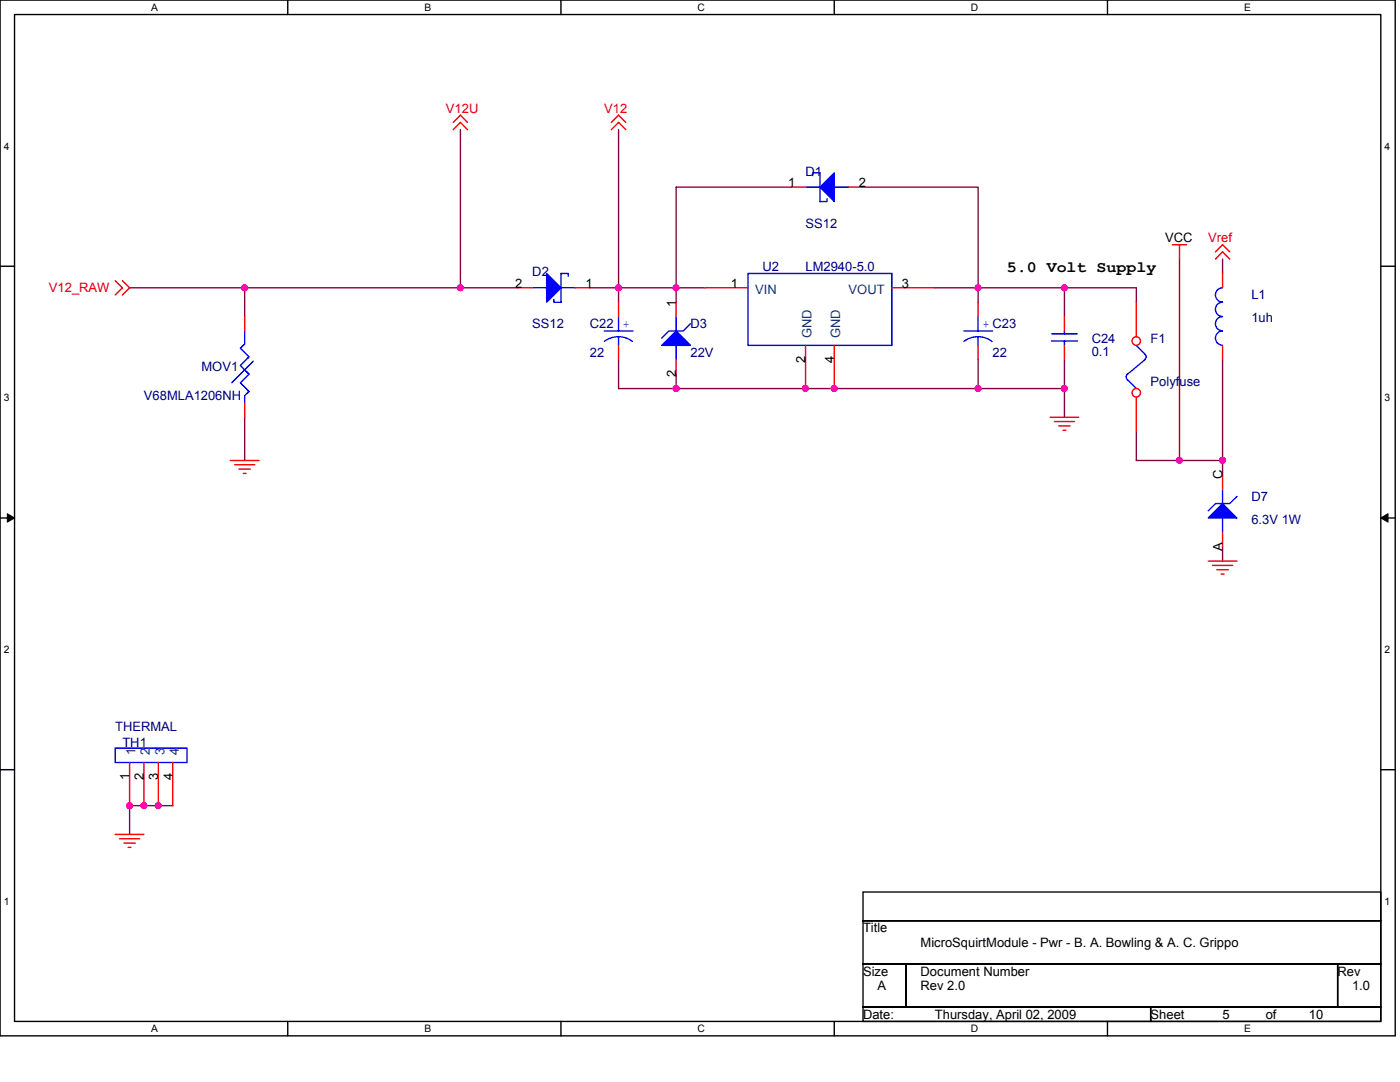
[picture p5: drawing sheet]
<svg xmlns="http://www.w3.org/2000/svg" width="279mm" height="216mm" viewBox="0 0 279 216" stroke-linecap="round" stroke-linejoin="round" font-family="sans-serif">
<path d="M0 0h278.4v206.7h-278.4zM2.9 2.9h272.7v200.9h-272.7z" fill="none" stroke="#000" stroke-width=".28"/>
<g fill="#fff">
<path d="M30.1 .3h1.4v2.3h-1.4z"/>
<path d="M30.1 204.1h1.4v2.3h-1.4z"/>
</g>
<path d="M57.4 0v2.9M57.4 203.8v2.9" fill="none" stroke="#000" stroke-width=".28"/>
<g fill="#fff">
<path d="M84.7 .3h1.4v2.3h-1.4z"/>
<path d="M84.7 204.1h1.4v2.3h-1.4z"/>
</g>
<path d="M112 0v2.9M112 203.8v2.9" fill="none" stroke="#000" stroke-width=".28"/>
<g fill="#fff">
<path d="M139.2 .3h1.5v2.3h-1.5z"/>
<path d="M139.2 204.1h1.5v2.3h-1.5z"/>
</g>
<path d="M166.5 0v2.9M166.5 203.8v2.9" fill="none" stroke="#000" stroke-width=".28"/>
<g fill="#fff">
<path d="M193.8 .3h1.4v2.3h-1.4z"/>
<path d="M193.8 204.1h1.4v2.3h-1.4z"/>
</g>
<path d="M221 0v2.9M221 203.8v2.9" fill="none" stroke="#000" stroke-width=".28"/>
<g fill="#fff">
<path d="M248.3 .3h1.4v2.3h-1.4z"/>
<path d="M248.3 204.1h1.4v2.3h-1.4z"/>
<path d="M.7 28h1.2v2.3h-1.2z"/>
<path d="M276.3 28h1.1v2.3h-1.1z"/>
<path d="M.7 78.2h1.2v2.3h-1.2z"/>
<path d="M276.3 78.2h1.1v2.3h-1.1z"/>
</g>
<path d="M0 53.1h2.9M275.6 53.1h2.8" fill="none" stroke="#000" stroke-width=".28"/>
<g fill="#fff">
<path d="M.7 128.5h1.2v2.2h-1.2z"/>
<path d="M276.3 128.5h1.1v2.2h-1.1z"/>
</g>
<path d="M0 103.4h2.9M275.6 103.4h2.8" fill="none" stroke="#000" stroke-width=".28"/>
<path d="M1.5 102.5l1.4 .9-1.4 .8zM275.6 103.4l1.4-.9v1.7z" fill="#000" stroke="#000" stroke-width=".2"/>
<g fill="#fff">
<path d="M.7 178.7h1.2v2.3h-1.2z"/>
<path d="M276.3 178.7h1.1v2.3h-1.1z"/>
</g>
<path d="M0 153.6h2.9M275.6 153.6h2.8M172.2 178h103.4v5.7h-103.4zM172.2 183.7h103.4v8.6h-103.4zM172.2 192.3h8.6v8.6h-8.6zM180.8 192.3h86.2v8.6h-86.2zM267 192.3h8.6v8.6h-8.6zM172.2 200.9h57.4v2.9h-57.4zM229.6 200.9h46v2.9h-46z" fill="none" stroke="#000" stroke-width=".28"/>
<g fill="none" stroke="#800040" stroke-width=".28">
<path d="M91.9 25.9v31.5h-43.1M123.4 25.9v34.4M157.9 37.3h-23v23M172.2 37.3h23v20.1h17.2v5.8M25.9 57.4h22.9v5.8M91.9 57.4h11.5M117.7 57.4h23M186.6 57.4h8.6v2.9M212.4 57.4h14.4v2.9M235.4 51.7v40.2M244 51.7v2.9M123.4 71.8v5.7h11.5"/>
<path d="M134.9 74.7v2.8h77.5M195.2 71.8v5.7M212.4 71.8v11.5M244 71.8v22.9M48.8 83.3v8.6M226.8 86.1v5.8h17.2M244 109.1v2.9M34.5 160.8h-8.6v5.7"/>
</g>
<g fill="#f0f" stroke="#f0f" stroke-width=".28">
<circle cx="212.4" cy="57.4" r=".57"/>
<circle cx="195.2" cy="57.4" r=".57"/>
<circle cx="212.4" cy="77.5" r=".57"/>
<circle cx="195.2" cy="77.5" r=".57"/>
<circle cx="134.9" cy="77.5" r=".57"/>
<circle cx="166.5" cy="77.5" r=".57"/>
<circle cx="160.7" cy="77.5" r=".57"/>
<circle cx="91.9" cy="57.4" r=".57"/>
<circle cx="48.8" cy="57.4" r=".57"/>
<circle cx="123.4" cy="57.4" r=".57"/>
<circle cx="134.9" cy="57.4" r=".57"/>
<circle cx="25.9" cy="160.7" r=".57"/>
<circle cx="28.7" cy="160.7" r=".57"/>
<circle cx="31.6" cy="160.7" r=".57"/>
<circle cx="235.4" cy="91.9" r=".57"/>
<circle cx="244" cy="91.9" r=".57"/>
</g>
<g fill="none" stroke="#f00" stroke-width=".28">
<path d="M90.4 24.4l1.5-1.4 1.4 1.4M90.4 25.9l1.5-1.5 1.4 1.5M122 24.4l1.4-1.4 1.5 1.4M122 25.9l1.4-1.5 1.5 1.5M23 56l1.4 1.4-1.4 1.5M24.4 56l1.5 1.4-1.5 1.5M234 48.8h2.8M235.4 48.8v2.9M242.6 50.2l1.4-1.4 1.4 1.4M242.6 51.7l1.4-1.5 1.4 1.5M134.9 60.3v2.9M134.9 71.8v2.9"/>
<path d="M212.4 63.2v2.8M212.4 68.9v2.9M46 91.9h5.7M46.8 92.7h4M47.7 93.6h2.3M48.5 94.5h.6M209.5 83.3h5.8M210.4 84.1h4M211.3 85h2.3M212.1 85.9h.6M241.1 112h5.8M242 112.8h4"/>
<path d="M242.8 113.7h2.4M243.7 114.6h.6M23 166.5h5.7M23.9 167.4h4M24.7 168.2h2.3M25.6 169.1h.5"/>
</g>
<path d="M134.9 63.2v2.8M134.9 68.9v2.9M137.8 64.6l-1.4 1.4h-2.9l-1.4 1.5M209.8 68.1h5.2M209.8 66.6h5.2M212.4 66v.6M212.4 68.1v.8M225 74.6l-.2 .6 .2 .6M225 75.8l1.8 1.7M226.8 68.9l1.7 1.7M228.4 70.7a.55 .55 0 0 1 .4 .5 .55 .55 0 0 1-.4 .5M228.5 71.8l-3.5 2.9" fill="none" stroke="#00f" stroke-width=".28"/>
<path d="M132.1 68.9l2.8-2.9 2.9 2.9z" fill-rule="evenodd" fill="#00f" stroke="#00f" stroke-width=".28"/>
<circle cx="226.8" cy="78.4" r=".84" fill="#fff" stroke="#f00" stroke-width=".28"/>
<path d="M226.8 79.2v6.9" fill="none" stroke="#f00" stroke-width=".28"/>
<circle cx="226.8" cy="68" r=".84" fill="#fff" stroke="#f00" stroke-width=".28"/>
<g fill="none" stroke="#f00" stroke-width=".28">
<path d="M157.9 37.3h2.9M169.4 37.3h2.8M103.4 57.4h2.8M114.8 57.4h2.9M140.7 57.4h8.6M178 57.4h8.6M244 54.6v2.8M48.8 63.2v2.8M123.4 60.3v2.9M123.4 68.9v2.9M160.8 68.9v8.6M166.5 68.9v8.6"/>
<path d="M195.2 60.3v2.9M195.2 68.9v2.9M226.8 60.3v6.9M244 68.9v2.9M48.8 80.4v2.9M244 94.7v2.9M244 106.2v2.9M25.9 152.1v8.7M28.7 152.1v8.7M31.6 152.1v8.7M34.5 152.1v8.7"/>
</g>
<g fill="none" stroke="#00f" stroke-width=".28">
<path d="M160.8 37.3h2.8M162.2 35.1v-.6h1.4v5.7h1.5v-.6M166.5 37.3h2.9M106.2 57.4h2.9M112 57.4h2.8M113.4 55.1v-.5h-1.4v5.7h-1.5v-.6M149.3 54.6h28.7v14.3h-28.7zM244 57.4a1.43 1.43 0 0 0-1.4 1.5 1.43 1.43 0 0 0 1.4 1.4M48.8 66v2.6l-.8 .9 1.7 1.7-1.7 1.7 1.7 1.8-1.7 1.7 1.7 1.7-.9 .9v1.4M49.1 74.1l.6 .6M49.7 78.1l-.3 .3M49.7 71.2l-.3 .3"/>
<path d="M50.5 72.1l-4.3 4.3M120.6 66h5.7M120.6 68.1a4.6 4.6 0 0 1 5.6 0M123.4 63.2v2.8M123.4 67.2v1.7M192.3 66h5.8M192.4 68.1a4.6 4.6 0 0 1 5.6 0M195.2 63.2v2.8M195.2 67.2v1.7M244 66a1.43 1.43 0 0 0-1.4 1.5 1.43 1.43 0 0 0 1.4 1.4M244 60.3a1.44 1.44 0 0 0-1.4 1.4 1.44 1.44 0 0 0 1.4 1.5 1.38 1.38 0 0 0-1.4 1.4 1.43 1.43 0 0 0 1.4 1.4M244 97.6v2.9"/>
<path d="M246.9 99.1l-1.5 1.4h-2.8l-1.5 1.4M244 103.4v2.8M23 149.3h14.3v2.8h-14.3z"/>
</g>
<g fill="#00f" stroke="#00f" stroke-width=".28">
<path d="M109.1 54.6l2.9 2.8-2.9 2.9z" fill-rule="evenodd"/>
<path d="M244 100.5l2.9 2.9h-5.8z" fill-rule="evenodd"/>
<path d="M163.6 37.3l2.9-2.8v5.7z" fill-rule="evenodd"/>
</g>
<g fill="#f0f" stroke="#f0f" stroke-width=".28">
<circle cx="212.4" cy="57.4" r=".57"/>
<circle cx="195.2" cy="57.4" r=".57"/>
<circle cx="212.4" cy="77.5" r=".57"/>
<circle cx="195.2" cy="77.5" r=".57"/>
<circle cx="134.9" cy="77.5" r=".57"/>
<circle cx="166.5" cy="77.5" r=".57"/>
<circle cx="160.7" cy="77.5" r=".57"/>
<circle cx="91.9" cy="57.4" r=".57"/>
<circle cx="48.8" cy="57.4" r=".57"/>
<circle cx="123.4" cy="57.4" r=".57"/>
<circle cx="134.9" cy="57.4" r=".57"/>
<circle cx="25.9" cy="160.7" r=".57"/>
<circle cx="28.7" cy="160.7" r=".57"/>
<circle cx="31.6" cy="160.7" r=".57"/>
<circle cx="235.4" cy="91.9" r=".57"/>
<circle cx="244" cy="91.9" r=".57"/>
</g>
<text font-size="3.2" x="200.9" y="54.3">5.0 Volt Supply</text>
<g font-size="2.6" fill="#f00">
<text x="89" y="22.5">V12U</text>
<text x="120.6" y="22.5">V12</text>
<text x="241.1" y="48.3">Vref</text>
<text x="9.8" y="58.3">V12_RAW</text>
</g>
<g font-size="2.6" fill="#000080">
<text x="160.8" y="35.1">D1</text>
<text x="160.8" y="45.4">SS12</text>
<text x="106.2" y="55.2">D2</text>
<text x="152.1" y="54">U2</text>
<text x="160.8" y="54">LM2940-5.0</text>
<text x="249.7" y="59.8">L1</text>
<text x="106.2" y="65.5">SS12</text>
<text x="117.7" y="65.5">C22</text>
<text x="137.8" y="65.5">D3</text>
<text x="249.7" y="64.3">1uh</text>
<text x="117.7" y="71.2">22</text>
<text x="137.8" y="71.2">22V</text>
<text x="198.1" y="71.2">22</text>
<text x="217.9" y="68.4">C24</text>
<text x="217.9" y="71">0.1</text>
<text x="229.6" y="68.4">F1</text>
<text x="40.2" y="74.1">MOV1</text>
<text x="229.6" y="77">Polyfuse</text>
<text x="28.7" y="79.9">V68MLA1206NH</text>
<text x="249.7" y="99.9">D7</text>
<text x="249.7" y="104.5">6.3V 1W</text>
<text x="23" y="145.9">THERMAL</text>
<text x="24.4" y="149">TH1</text>
</g>
<g font-size="2.6">
<text x="157.3" y="37.3">1</text>
<text x="171.4" y="37.3">2</text>
<text x="232.5" y="48.3">VCC</text>
<text x="102.8" y="57.4">2</text>
<text x="116.8" y="57.4">1</text>
<text x="145.8" y="57.4">1</text>
<text x="180" y="57.4">3</text>
<text x="134.9" y="61.2" transform="rotate(-90 134.9 61.2)">1</text>
<text x="134.9" y="75.2" transform="rotate(-90 134.9 75.2)">2</text>
<text x="160.7" y="72.4" transform="rotate(-90 160.7 72.4)">2</text>
<text x="166.5" y="72.4" transform="rotate(-90 166.5 72.4)">4</text>
<text x="244" y="95.6" transform="rotate(-90 244 95.6)">C</text>
<text x="244" y="110" transform="rotate(-90 244 110)">A</text>
<text x="25.8" y="155.6" transform="rotate(-90 25.8 155.6)">1</text>
<text x="28.7" y="155.6" transform="rotate(-90 28.7 155.6)">2</text>
<text x="31.6" y="155.6" transform="rotate(-90 31.6 155.6)">3</text>
<text x="34.5" y="155.6" transform="rotate(-90 34.5 155.6)">4</text>
<text x="172.2" y="186.1">Title</text>
<text x="183.7" y="188.9">MicroSquirtModule - Pwr - B. A. Bowling &amp; A. C. Grippo</text>
<text x="172.2" y="194.7">Size</text>
<text x="175.1" y="197.5">A</text>
<text x="183.7" y="197.5">Rev 2.0</text>
<text x="183.7" y="194.7">Document Number</text>
<text x="267" y="194.7">Rev</text>
<text x="269.8" y="197.5">1.0</text>
<text x="172.2" y="203.3">Date:</text>
<text x="186.6" y="203.3">Thursday, April 02, 2009</text>
<text x="229.6" y="203.3">Sheet</text>
<text x="244" y="203.3">5</text>
<text x="252.6" y="203.3">of</text>
<text x="261.2" y="203.3">10</text>
</g>
<g font-size="2.6" fill="#004080">
<text x="150.7" y="58.6">VIN</text>
<text x="169.4" y="58.6">VOUT</text>
<text x="162" y="67.5" transform="rotate(-90 162 67.5)">GND</text>
<text x="167.7" y="67.5" transform="rotate(-90 167.7 67.5)">GND</text>
<text x="27.1" y="150.7" transform="rotate(-90 27.1 150.7)">1</text>
<text x="29.9" y="150.7" transform="rotate(-90 29.9 150.7)">2</text>
<text x="32.8" y="150.7" transform="rotate(-90 32.8 150.7)">3</text>
<text x="35.7" y="150.7" transform="rotate(-90 35.7 150.7)">4</text>
</g>
<g font-size="2.6" fill="#00f">
<text x="124.3" y="65.5">+</text>
<text x="196.1" y="65.5">+ C23</text>
</g>
<g font-size="2">
<text x="30.2" y="2.2">A</text>
<text x="84.7" y="2.2">B</text>
<text x="139.2" y="2.2">C</text>
<text x="193.8" y="2.2">D</text>
<text x="248.3" y="2.2">E</text>
<text x=".7" y="29.8">4</text>
<text x="276.3" y="29.8">4</text>
<text x=".7" y="80.1">3</text>
<text x="276.3" y="80.1">3</text>
<text x=".7" y="130.3">2</text>
<text x="276.3" y="130.3">2</text>
<text x=".7" y="180.5">1</text>
<text x="276.3" y="180.5">1</text>
<text x="30.2" y="206">A</text>
<text x="84.7" y="206">B</text>
<text x="139.2" y="206">C</text>
<text x="193.8" y="206">D</text>
<text x="248.3" y="206">E</text>
</g>
</svg>
